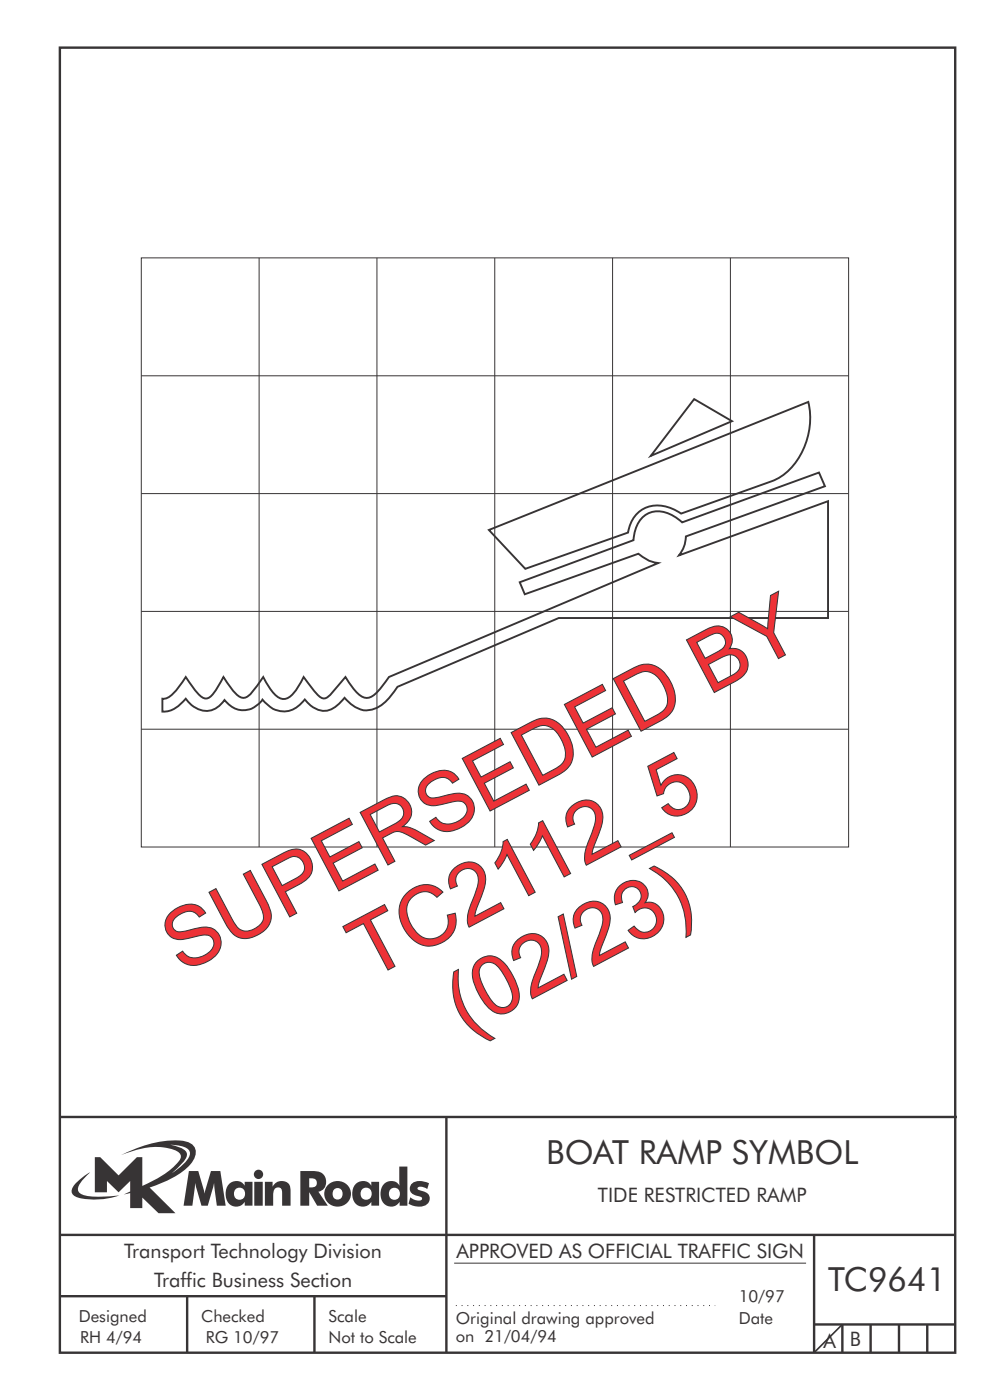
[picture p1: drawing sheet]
<svg xmlns="http://www.w3.org/2000/svg" width="210mm" height="297mm" viewBox="0 0 210 297" stroke-linecap="round" stroke-linejoin="round" font-family="sans-serif">
<g fill="none" stroke="#373435" stroke-width=".51">
<path d="M12.7 10.1h189.9v276.9h-189.9zM12.7 237h190.3M94.7 236.9v50.1M12.7 262h190M12.7 275h82M39.7 275v12M66.7 275v12M172.7 262v25M172.7 281h30M178.7 281v6M184.7 281v6M190.7 281v6"/>
<path d="M196.7 281v6"/>
</g>
<path d="M30 54.7h150v125h-150zM55 54.7v125M80 54.7v125M105 54.7v125M129.9 54.7v125M154.9 54.7v125M30 79.7h150M30 104.7h150M30 129.7h150M30 154.7h150M96.3 268h74.7" fill="none" stroke="#373435" stroke-width=".21"/>
<path d="M96.7 277h55" fill="none" stroke="#373435" stroke-width=".21" stroke-dasharray=".2 1" stroke-linecap="butt"/>
<path d="M147.3 84.7l8 4.7-17.3 7.3zM103.7 112.4l67.8-27.1a15.5 15.5 0 0 1-5.7 15.7l-2.1 1.1-19.2 6.9a7.2 7.2 0 0 0-9.3-.1 7.3 7.3 0 0 0-2 4.1l-21.8 7.7zM34.4 148.2a3.9 3.9 0 0 0 3.2-2l1.8-2.6a15.2 15.2 0 0 0 3.8 4.5 1.8 1.8 0 0 0 2.1-1l2.1-3.5a15 15 0 0 0 3.2 4.1 1.65 1.65 0 0 0 2.4-.3l2.8-3.8a11 11 0 0 0 3.5 4.5 2.1 2.1 0 0 0 2.5-.5 13.6 13.6 0 0 0 2.6-4l1 1.4a11.6 11.6 0 0 0 2.7 3 1.52 1.52 0 0 0 2-.6l3.2-3.8a11.2 11.2 0 0 0 3.8 4.3 2.34 2.34 0 0 0 2.5-.7l1.4-1.4 1.5-2.2 57.1-24.1a7.3 7.3 0 0 1-4.2-2l-24.1 8.6-1-2.6 24.1-8.9a6.1 6.1 0 0 1 4-6 7.2 7.2 0 0 1 6.3 2.2l29-10.5 1.3 2.9-29.5 10.6-.3 1.9-1.2 2.1 31.6-11.5v24.8h-57.1l-34.2 14.6a10.5 10.5 0 0 1-5.3 4.8 5 5 0 0 1-4.9-1.4l-1-1.1-.6 .8a4.6 4.6 0 0 1-4.9 1.8 6.1 6.1 0 0 1-2.9-2.2 5.3 5.3 0 0 1-6.8 2l-1.2-.9-1-1.1a4.8 4.8 0 0 1-8.1 .1 4.4 4.4 0 0 1-7 1.1l-1.2-1.4a6.2 6.2 0 0 1-5 2.8z" fill="none" stroke="#373435" stroke-width=".41"/>
<path d="M36.1 242.9a5.8 5.8 0 0 1 3.9 1 1.58 1.58 0 0 1-.2 2.1l-1.1 1.2-2.3 1.7 .9-.8a6.5 6.5 0 0 0 2.4-3.2 2.43 2.43 0 0 0-2.3-1.7zM20.1 245.5v7.5h2.6v-2.4l2.5 2.4 2.4-2.4v2.2l-1.3 .6 1.3-.3v3.2h2.6v-2.2l3.4 3.3h3.6l-5.5-5.4a20.1 20.1 0 0 0 8.7-5 3.1 3.1 0 0 0 .8-3.8 3.8 3.8 0 0 0-3.1-1.2 25.1 25.1 0 0 0-12.4 3.1 16.1 16.1 0 0 1 11.1-1.2 1.56 1.56 0 0 1 1.5 2 17.9 17.9 0 0 1-8.1 5.7v-6.1h-1.2l-3.8 3.9-3.9-3.9zM16.2 250.9a1.82 1.82 0 0 0-.6 2.7 9.9 9.9 0 0 0 5.8 .9l1.9-.3 2-.6a22.2 22.2 0 0 1-7.7-.1 1.33 1.33 0 0 1-.8-2.2l1-1.2 1.3-1.4-1.4 .9zM65.6 250a1.13 1.13 0 0 1 1.2 .2 1.13 1.13 0 0 1 .4 1.2 1.26 1.26 0 0 1-1.6 .5zM63.7 248.5v7.3h1.9v-2.9l1.7 2.9h2.2l-2-3a2.25 2.25 0 0 0 1.6-2.6 2.25 2.25 0 0 0-2.6-1.7zM68.9 253.3a2.8 2.8 0 0 0 5.6 0 2.8 2.8 0 0 0-5.6 0zM71 252.3a1.15 1.15 0 0 1 1.7 1 1.15 1.15 0 0 1-1.7 1 1.46 1.46 0 0 1 0-2zM75.5 251.1a3.2 3.2 0 0 0 .4 4.7 2.13 2.13 0 0 0 2.9-.8v.8h1.6v-5.1h-1.6v.9a2.07 2.07 0 0 0-3.3-.5zM76.9 252.2a1.23 1.23 0 0 1 1.7 .3 1.23 1.23 0 0 1-.2 1.7 1.23 1.23 0 0 1-1.7-.1 1.55 1.55 0 0 1 .2-1.9zM84.7 247.5l.1 4.1a2.16 2.16 0 0 0-2.4-1 2.16 2.16 0 0 0-1.6 2 2.52 2.52 0 0 0 2.7 3.4 2.11 2.11 0 0 0 1.3-1v.8h1.6v-8.3zM82.9 252.2a1.24 1.24 0 0 1 1.9 1.1 1.24 1.24 0 0 1-1.9 1 1.47 1.47 0 0 1 0-2.1zM87.5 251a1.52 1.52 0 0 0-.5 1.7 1.52 1.52 0 0 0 1.5 1 .82 .82 0 0 1 1 .8 2.07 2.07 0 0 1-2.5-.5l-.3 1.4a3.8 3.8 0 0 0 3.9 .1 1.56 1.56 0 0 0 .5-1.7 1.56 1.56 0 0 0-1.4-1.1 1.25 1.25 0 0 1-1.1-.6 1.21 1.21 0 0 1 1.7-.1l.3 .3 .4-1.3a3.7 3.7 0 0 0-3.5 0zM40.1 248.5l-1.2 7.3h1.9l.6-4.8 1.3 4.8h1.4l1.3-4.8 .6 4.8h1.9l-1.2-7.3h-1.9l-1.4 4.7-1.3-4.7zM48.7 251.1a3.2 3.2 0 0 0 .4 4.7 2.13 2.13 0 0 0 2.8-.8v.8h1.7v-5.1h-1.7v.9a2.07 2.07 0 0 0-3.2-.5zM50.1 252.2a1.23 1.23 0 0 1 1.6 .3 1.23 1.23 0 0 1-.2 1.7 1.23 1.23 0 0 1-1.7-.1 1.55 1.55 0 0 1 .3-1.9zM53.9 250.7v5.1h1.8v-5.1zM53.8 249.2a1 1 0 0 0 2 0 1 1 0 0 0-2 0zM56.2 250.7v5.1h1.7a5.4 5.4 0 0 1 .4-3.6 .91 .91 0 0 1 1.1-.2 .91 .91 0 0 1 .4 1.1v2.7h1.8v-2.9a2 2 0 0 0-1.3-2.3 2 2 0 0 0-2.5 1.2v-1.1z" fill-rule="evenodd" fill="#373435"/>
<path d="M178.7 281l-6 6" fill="none" stroke="#373435" stroke-width=".35"/>
<g font-size="17.6" fill="#ed3237">
<text x="38.6" y="206.6" transform="rotate(-28 38.6 206.6)">SUPERSEDED BY</text>
<text x="78.3" y="207.9" transform="rotate(-28 78.3 207.9)">TC2112_5</text>
<text x="98.6" y="219.5" transform="rotate(-28 98.6 219.5)">(02/23)</text>
</g>
<g font-size="7.1" fill="#373435">
<text x="115.8" y="247">BOAT RAMP SYMBOL</text>
<text x="175.7" y="274">TC9641</text>
</g>
<g font-size="4.2" fill="#373435">
<text x="126.8" y="255">TIDE RESTRICTED RAMP</text>
<text x="26.3" y="267">Transport Technology Division</text>
<text x="96.8" y="267">APPROVED AS OFFICIAL TRAFFIC SIGN</text>
<text x="32.7" y="273.1">Traffic Business Section</text>
<text x="174.7" y="286">A</text>
<text x="180.3" y="285.7">B</text>
</g>
<g font-size="3.5" fill="#373435">
<text x="16.7" y="280.4">Designed</text>
<text x="42.7" y="280.4">Checked</text>
<text x="69.7" y="280.4">Scale</text>
<text x="96.7" y="281">Original drawing approved</text>
<text x="156.7" y="281">Date</text>
<text x="156.7" y="276.3">10/97</text>
<text x="17" y="284.8">RH 4/94</text>
<text x="43.7" y="284.8">RG 10/97</text>
<text x="69.7" y="285">Not to Scale</text>
<text x="96.7" y="284.7">on 21/04/94</text>
</g>
</svg>
